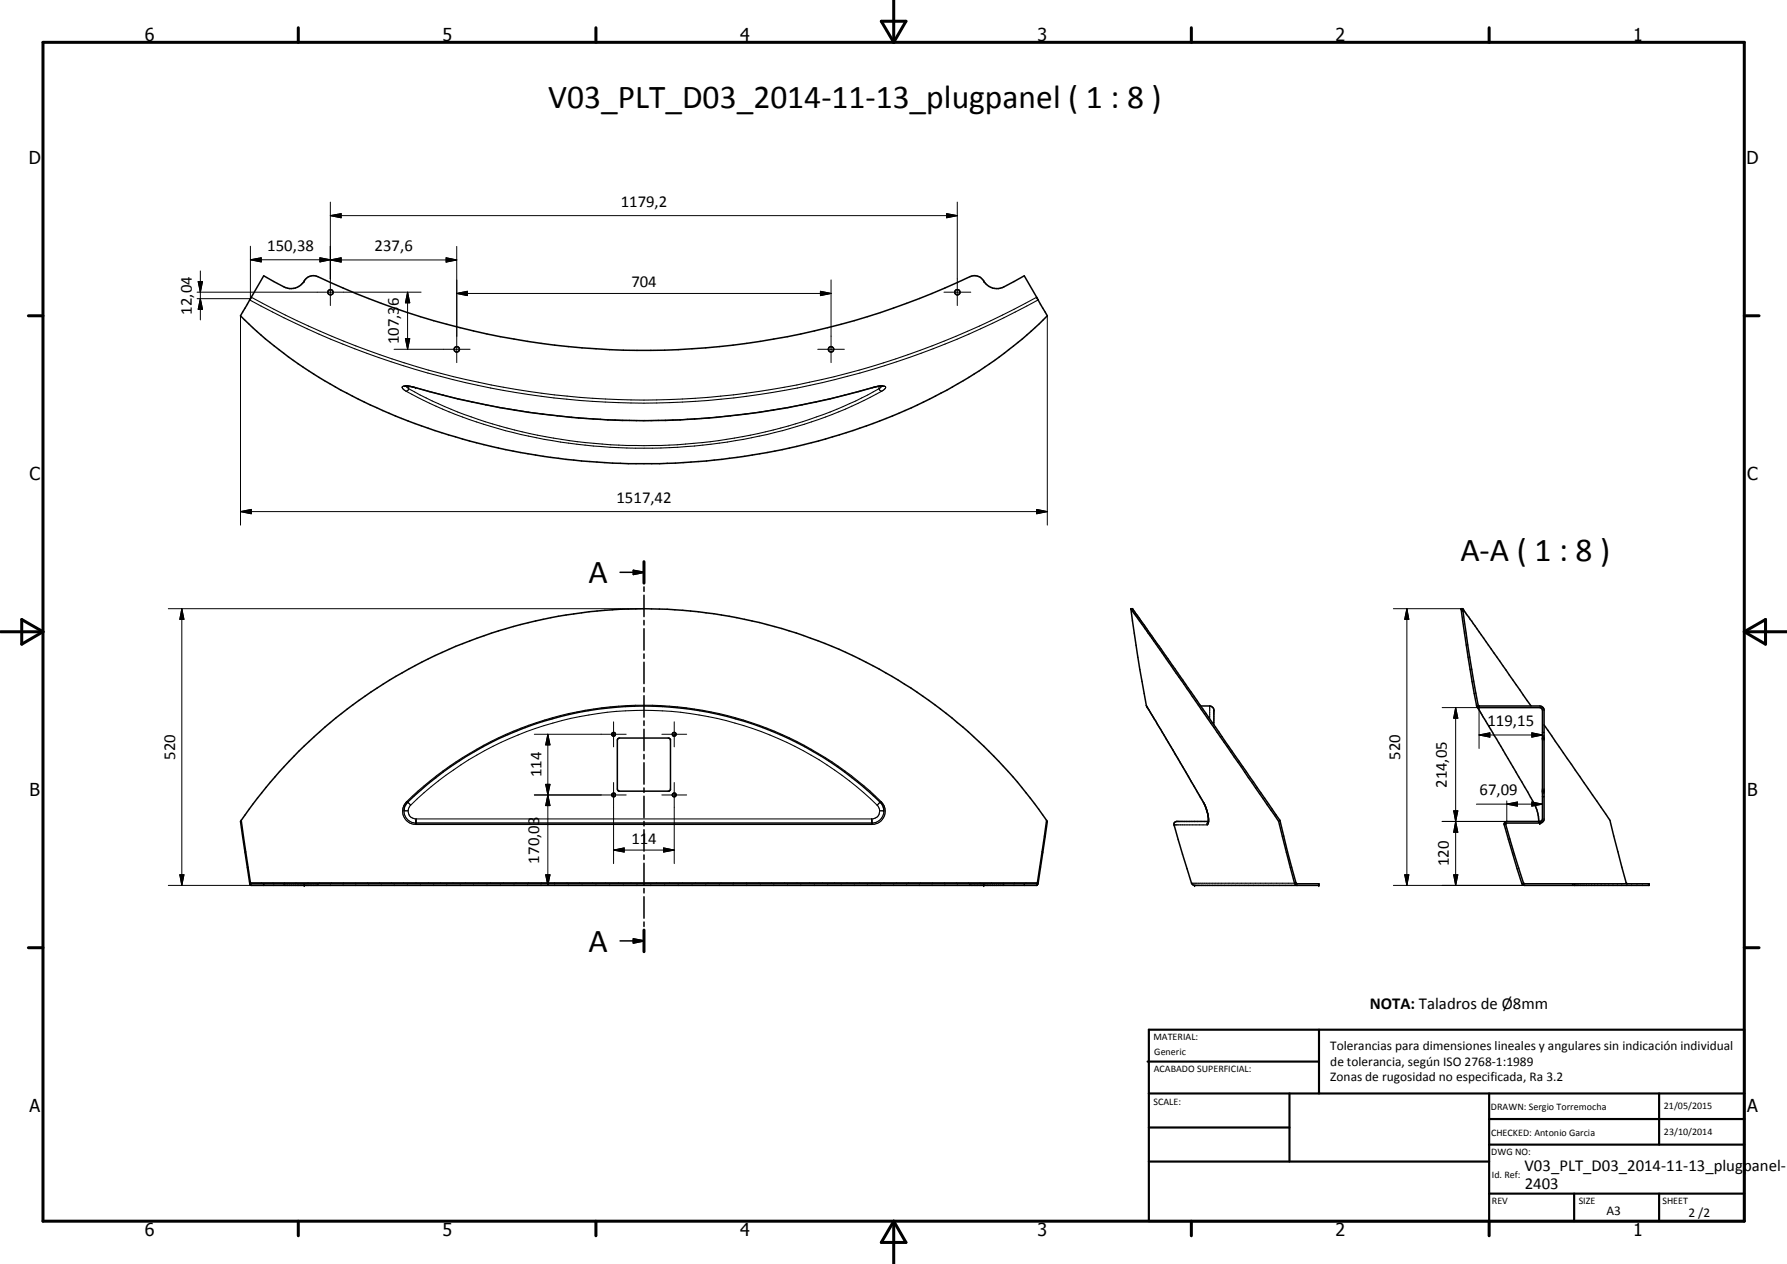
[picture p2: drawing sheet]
<svg xmlns="http://www.w3.org/2000/svg" width="420mm" height="297mm" viewBox="0 0 420 297" stroke-linecap="round" stroke-linejoin="round" font-family="sans-serif">
<g fill="none" stroke="#000" stroke-width=".35">
<path d="M58.7 70.4h.1M62 64.8l4.8 2.6a3.6 3.6 0 0 0 4.9-1.7 2.49 2.49 0 0 1 3-.7 178.4 178.4 0 0 0 153.7-.1 2.63 2.63 0 0 1 3.2 1.5 3.5 3.5 0 0 0 4.4 1l4.8-2.6 5.4 9.4a112.2 112.2 0 0 1-39.4 24.7 152.5 152.5 0 0 1-40.7 9.4 159.2 159.2 0 0 1-55.7-4.7 125.6 125.6 0 0 1-48-24l-5.9-5.4zM95.2 90.8h1a212.9 212.9 0 0 0 46.7 7.9 194.1 194.1 0 0 0 63.5-7.9h1.2M145.8 134.5h5.6M148.9 134l2.5 .5-2.5 .5zM151.4 132v5M151.4 137.9v1.1M151.4 139.9v5M151.4 145.8v1.1M151.4 147.7v5.1M151.4 153.7v1M151.4 155.6v5.1"/>
<path d="M265.9 143.1l12.5 17.7 22.2 32.2M265.9 143v.1M265.9 143h.4M265.9 143a311.7 311.7 0 0 0 3.7 23l13.5 22.8M266.3 143.1l10 14.1 24.6 35.6M266.3 143v.1M343.5 143h.4M343.5 143l1.7 11.4 2 11.6M343.5 143l.5 .7M343.9 143v.1M343.9 143l1.2 8.6 2.4 14.1M343.9 143.1l16.1 22.8"/>
<path d="M145.2 173.7l.5-.3 11.7 .1 .2 .3v11.9l-.3 .2-11.9-.1-.3-.4zM151.4 161.5v1.1M151.4 163.5v5M151.4 169.4v1.1M151.4 171.4v5M151.4 177.3v1.1M151.4 179.2v5.1M282.4 165.9h2l.8 .4 .2 .4v3.6M347.2 166l13.6 22.8 .8 2.5 .2 1.7M347.5 165.8l14.5 .1 .8 .4 .2 .4v26l-.3 .5-.4 .2h-8l-.3 .2 4.2 13.9 .3 .2h29.3v.4h-29.4l-.5-.3-1.2-3.7-3.1-10.6 .2-.2 .5-.3h7.9l.5-.4v-25.8l-.3-.4-.4-.1h-14.5l-.3-.3M347.5 165.8l.2 .1M347.5 165.7v.1"/>
<path d="M347.6 165.9l.3 .4M347.6 165.9h.1M347.8 166.1v.1M362.7 172.1h.3M362.7 173h.3M362.7 173.4h.3M363 170.3l15.5 22.5 2.8 11 1 3.6 .3 .3M56.7 192.8l-.2 .2 1.1 7.3 1.1 7.3 .3 .5h184.8l.2-.3M56.7 192.8l2.2 14.6 .2 .3h184.6l.2-.3 2.2-14.6M56.7 192.8a115 115 0 0 1 189.4 0M95 190.5l.1-.7 .3-.7a75.6 75.6 0 0 1 26-17.3 79.2 79.2 0 0 1 86 17.3l.4 1.4M97.7 193.4h107.4"/>
<path d="M151.4 185.2v1M151.4 187.1v5.1M151.4 193v1.1M151.4 195v5M246.1 192.8l.1 .2-2.2 14.8M283 188.6l.9 2.3M283.4 189.4l.5 1.5M283.9 190.9l.1 .4M284 191.3l.1 1M284 191.3l.1 1.9M300.6 193l3.8 14.6 .5 .5M300.9 192.8l1.8 7.4 2 7.3 .3 .2h5l.1 .4h-29.2l-.5-.2a151.4 151.4 0 0 1-4.4-14.4l.6-.5h7.5"/>
<path d="M300.9 192.8l-.3 .2M362 193l-.3 .2M362.2 193l-.2 .4M362.7 187.2h.3M362.7 185.9h.3M362.7 186.4h.3M62 207.7v.4M151.4 200.9v1.1M151.4 202.9v5M151.4 208.8v1M151.4 210.7v5.1M151.4 216.7v1"/>
<path d="M151.4 218.6v5M240.8 207.7v.4M244 207.8h.1M369.8 207.7v.4M370.2 207.7v.4M145.8 221.1h5.6M148.9 220.6l2.5 .5-2.5 .5z"/>
<circle cx="77.7" cy="68.7" r=".62"/>
<circle cx="225.1" cy="68.7" r=".62"/>
<circle cx="107.4" cy="82.1" r=".63"/>
<circle cx="195.4" cy="82.1" r=".64"/>
<circle cx="144.3" cy="172.6" r=".45"/>
<circle cx="158.5" cy="172.6" r=".44"/>
<circle cx="144.2" cy="186.8" r=".44"/>
<circle cx="158.5" cy="186.8" r=".45"/>
</g>
<g fill="none" stroke="#000" stroke-width=".25">
<path d="M58.7 70.5a189.2 189.2 0 0 0 146.4 16.3 195.2 195.2 0 0 0 39-16.3M59.1 69.8a188.5 188.5 0 0 0 142.9 17.2 199 199 0 0 0 41.7-17.2M94.6 91.2h.1M95.5 90.7l.6 .7M95.5 91.9a114.5 114.5 0 0 0 51.9 13.4 120.4 120.4 0 0 0 55.7-11.2l4.2-2.2M96.1 91.4l-.2 .4-.4 .1M96.1 91.4a108.6 108.6 0 0 0 41.6 12.6 122.4 122.4 0 0 0 60.5-8.5l3-1.3 5.5-2.8M96.1 90.8v.6M97.7 91.1h.1M97.7 91.1l-.7-.2a3.3 3.3 0 0 0-2.2-.1h-.1a.95 .95 0 0 0 .8 1.1M97.7 91.1a190.3 190.3 0 0 0 107.4 0M205.1 91.1h.1"/>
<path d="M206.7 91.4l.2 .4 .4 .1M206.7 90.8v.6M207.3 90.7l-.6 .7M208.1 90.8a3.9 3.9 0 0 0-2.5 .2l-.5 .1M208.1 90.8h.1M208.1 90.8h.1a1.07 1.07 0 0 1-.9 1.1M269.5 165.8l13.4 22.7M284.4 165.9v3M95.6 188.4a3.1 3.1 0 0 0-.7 3.4 3.1 3.1 0 0 0 2.9 2M95.6 188.4a79.9 79.9 0 0 1 111.6 0M95.6 188.4l1 .8M95.8 188.5h.1"/>
<path d="M96 190.5h-1a2.82 2.82 0 0 0 2.7 2.9M96 190.5a1.79 1.79 0 0 0 1.8 1.9M96.6 189.2a78.6 78.6 0 0 1 109.6 0M96.6 189.2l-.5 .7-.1 .6M97.7 193.4h.1M97.8 193.8h107.2M97.8 192.4h107.2M97.8 192.4l-.1 1M97.9 193.4h.1M97.9 193.4l-.1 .4M97.9 192.4v1M204.9 193.4h.1"/>
<path d="M204.9 193.4l.1 .4M204.9 192.4v1M205 192.4l.1 1M205.1 193.4h.1M206.2 189.2l.5 .7 .1 .6M206.8 190.5a1.79 1.79 0 0 1-1.8 1.9M207 188.5h.1M207.2 188.4a3.1 3.1 0 0 1 .6 3.5 3.1 3.1 0 0 1-2.8 1.9M207.2 188.4l-1 .8M207.8 190.5h.1M207.8 190.5h-1M207.8 190.5a2.8 2.8 0 0 1-2.7 2.9"/>
<path d="M276 193.8h.1M282.9 188.5l1.1 2.6 .2 1.3v.9l-.2 .5h-8M282.9 188.5l.1 .1M284.1 193.1l-.3 .4v.3M58.9 207.4h185M66.8 207.7v.4M71.5 207.7v.4M74.7 207.7v.4M228 207.7v.4M231.3 207.7v.4M236 207.7v.4M280.2 207.6h24.2"/>
</g>
<g fill="#000">
<circle cx="71.5" cy="66" r=".18"/>
<circle cx="231.3" cy="66" r=".18"/>
<circle cx="343.5" cy="143" r=".18"/>
<circle cx="347.5" cy="165.8" r=".18"/>
<circle cx="284.1" cy="193.2" r=".18"/>
<circle cx="362" cy="193.4" r=".18"/>
<circle cx="362.7" cy="185.9" r=".18"/>
<circle cx="363" cy="185.9" r=".18"/>
<circle cx="71.5" cy="207.7" r=".18"/>
<circle cx="71.5" cy="208.1" r=".18"/>
<circle cx="231.3" cy="207.7" r=".18"/>
<circle cx="231.3" cy="208.1" r=".18"/>
<circle cx="280.9" cy="208.1" r=".18"/>
<circle cx="310.1" cy="207.7" r=".18"/>
<circle cx="310.1" cy="208.1" r=".18"/>
</g>
<g fill="none" stroke="#000" stroke-width=".71">
<path d="M10.1 9.9h400v277.1h-400zM70.1 6.5v3.4M140.1 6.5v3.4M207.2 5h5.8l-2.9 4.9zM210.1 0v9.9M280.1 6.5v3.4M350.1 6.5v3.4M6.7 74.2h3.4M410.1 74.2h3.5M151.4 132v5M.1 148.5h10M5.1 145.6l5 2.9-5 2.9z"/>
<path d="M410.1 148.5h10M410.1 148.5l5-2.9v5.8zM151.4 218.6v5M6.7 222.7h3.4M410.1 222.7h3.5M70.1 287v3.4M140.1 287v3.4M210.1 287v10M210.1 287l2.9 5h-5.8zM280.1 287v3.4M350.1 287v3.4"/>
</g>
<g fill="none" stroke="#000" stroke-width=".51">
<path d="M269.8 249.5h40.3M270.1 242h140v45h-140zM270.1 257h140M303.2 257v16M310.1 242v15M350.1 257v30M390.1 257v12M270.1 265h33.1M270.1 273h80M350.1 269h60M350.1 263h60M350.1 280.5h60"/>
<path d="M370.1 280.5v6.5M390.1 280.5v6.5"/>
</g>
<g fill="#000">
<path d="M77.7 50.7l2.5-.5v1zM222.6 50.2l2.5 .5-2.5 .5zM46.6 66.2h1l-.5 2.5zM47.1 70.2l.5 2.5h-1zM58.9 61l2.5-.4v1zM75.2 60.6l2.5 .4-2.5 .6zM77.7 61.1l2.5-.5v1zM95.3 79.6h1l-.5 2.5zM95.8 68.7l.5 2.5h-1zM104.9 60.6l2.5 .5-2.5 .5zM107.4 69l2.5-.5v1zM192.9 68.5l2.5 .5-2.5 .5z"/>
<path d="M56.5 120.2l2.6-.5v1zM148.9 134l2.5 .5-2.5 .5zM243.7 119.7l2.5 .5-2.5 .5zM42.7 143l.6 2.5h-1zM330.8 143l.4 2.5h-.9zM128.8 172.6l.5 2.4h-1zM342.3 166.3l.5 2.5h-1zM347.8 172.7l2.5-.5v1zM360.2 172.2l2.5 .5-2.5 .5zM128.3 184.3h1l-.5 2.5zM128.8 186.8l.5 2.5h-1zM144.3 199.8l2.5-.5v.9z"/>
<path d="M341.8 190.5h1l-.5 2.5zM342.3 193l.5 2.6h-1zM354.3 189l2.5-.5v.9zM360.2 188.5l2.5 .5-2.5 .4zM42.3 205.6h1l-.6 2.5zM128.3 205.6h1l-.5 2.5zM156 199.3l2.5 .5-2.5 .4zM330.3 205.6h.9l-.4 2.5zM341.8 205.6h1l-.5 2.5zM148.9 220.6l2.5 .5-2.5 .5z"/>
</g>
<g fill="none" stroke="#000" stroke-width=".24">
<path d="M58.9 57.9v12.3h-12.6M77.7 50.7l2.5-.5v1zM77.7 47.5v24.3M77.7 50.7h147.4M107.4 57.9v27.3M222.6 50.2l2.5 .5-2.5 .5zM225.1 47.5v24.3M46.3 68.7h52.7M46.6 66.2h1l-.5 2.5zM47.1 70.2l.5 2.5h-1zM47.1 63.7v11.5M56.5 74.2v49.2"/>
<path d="M58.9 61l2.5-.4v1zM58.9 61l48.5 .1M75.2 60.6l2.5 .4-2.5 .6zM77.7 61.1l2.5-.5v1zM95.3 79.6h1l-.5 2.5zM95.8 68.7l.5 2.5h-1zM95.8 68.7v13.4M104.9 60.6l2.5 .5-2.5 .5zM107.4 69l2.5-.5v1zM107.4 69h88M192.9 68.5l2.5 .5-2.5 .5zM195.4 65.8v19.4"/>
<path d="M221.9 68.7h6.3M246.2 74.2v49.2M92.7 82.1h17.8M192.3 82.1h6.2M243.7 119.7l2.5 .5-2.5 .5zM56.5 120.2l2.6-.5v1zM56.5 120.2h189.7M39.6 143h111.8M42.7 143l.6 2.5h-1zM42.7 143v65.1M327.6 143h15.9M330.8 143l.4 2.5h-.9z"/>
<path d="M330.8 143v65.1M125.6 172.6h21.6M128.8 172.6l.5 2.4h-1zM128.8 172.6v35.5M144.3 169.6v5.9M155.6 172.6h5.8M158.5 169.6v5.9M339.1 166.3h8.7v9.6M342.3 166.3l.5 2.5h-1zM342.3 166.3v41.8M347.8 172.7l2.5-.5v1zM347.8 172.7h14.9"/>
<path d="M360.2 172.2l2.5 .5-2.5 .5zM125.6 186.8h21.6M128.3 184.3h1l-.5 2.5zM128.3 184.3l1 5h-1l1-5zM128.8 186.8l.5 2.5h-1zM144.3 199.8l2.5-.5v.9zM144.3 183.9v19M144.3 199.8h14.2M155.6 186.8h5.8M156 199.3l2.5 .5-2.5 .4zM158.5 183.9v19M341.8 190.5h1l-.5 2.5z"/>
<path d="M342.3 193l.5 2.6h-1zM347.1 189h15.6M354.3 189l2.5-.5v.9zM354.3 188.2v4.8h-15.2M360.2 188.5l2.5 .5-2.5 .4zM39.6 208.1h35.1M42.3 205.6h1l-.6 2.5zM128.3 205.6h1l-.5 2.5zM327.6 208.1h30.9M330.3 205.6h.9l-.4 2.5zM341.8 205.6h1l-.5 2.5z"/>
</g>
<g font-size="7.9">
<text x="128.9" y="25.4">V03_PLT_D03_2014-11-13_plugpanel ( 1 : 8 )</text>
<text x="343.4" y="131.9">A-A ( 1 : 8 )</text>
<text x="138.4" y="137">A</text>
<text x="138.4" y="223.6">A</text>
</g>
<g font-size="4.2">
<text x="34" y="9.6">6</text>
<text x="104" y="9.6">5</text>
<text x="174" y="9.6">4</text>
<text x="244" y="9.6">3</text>
<text x="314" y="9.6">2</text>
<text x="384" y="9.6">1</text>
<text x="6.8" y="38.7">D</text>
<text x="410.6" y="38.7">D</text>
<text x="7" y="112.9">C</text>
<text x="410.8" y="112.9">C</text>
<text x="7" y="187.1">B</text>
<text x="410.8" y="187.1">B</text>
<text x="7" y="261.4">A</text>
<text x="410.8" y="261.4">A</text>
<text x="34" y="290.4">6</text>
<text x="104" y="290.4">5</text>
<text x="174" y="290.4">4</text>
<text x="244" y="290.4">3</text>
<text x="314" y="290.4">2</text>
<text x="384" y="290.4">1</text>
</g>
<g font-size="3.9">
<text x="146" y="48.6">1179,2</text>
<text x="62.9" y="59">150,38</text>
<text x="88.1" y="59.1">237,6</text>
<text x="148.5" y="67.4">704</text>
<text x="45.1" y="74" transform="rotate(-90 45.1 74)">12,04</text>
<text x="93.8" y="80.9" transform="rotate(-90 93.8 80.9)">107,36</text>
<text x="144.9" y="118.2">1517,42</text>
<text x="349.7" y="170.6">119,15</text>
<text x="41.2" y="178.6" transform="rotate(-90 41.2 178.6)">520</text>
<text x="329.2" y="178.6" transform="rotate(-90 329.2 178.6)">520</text>
<text x="127.3" y="182.7" transform="rotate(-90 127.3 182.7)">114</text>
<text x="340.2" y="185.2" transform="rotate(-90 340.2 185.2)">214,05</text>
<text x="347.8" y="186.9">67,09</text>
<text x="126.7" y="202.9" transform="rotate(-90 126.7 202.9)">170,03</text>
<text x="148.5" y="198.2">114</text>
<text x="340.7" y="203.6" transform="rotate(-90 340.7 203.6)">120</text>
<text x="322.1" y="237.2">NOTA: Taladros de Ø8mm</text>
<text x="358.5" y="275.1">V03_PLT_D03_2014-11-13_plugpanel-F</text>
<text x="358.5" y="279.4">2403</text>
</g>
<g font-size="3.1">
<text x="312.7" y="246.8">Tolerancias para dimensiones lineales y angulares sin indicación individual</text>
<text x="312.7" y="250.4">de tolerancia, según ISO 2768-1:1989</text>
<text x="312.7" y="254">Zonas de rugosidad no especificada, Ra 3.2</text>
<text x="377.7" y="285.6">A3</text>
<text x="397" y="285.9">2 /2</text>
</g>
<g font-size="2.4">
<text x="271.2" y="244.4">MATERIAL:</text>
<text x="271.3" y="252">ACABADO SUPERFICIAL:</text>
<text x="271.4" y="247.9">Generic</text>
<text x="271.2" y="259.7">SCALE:</text>
<text x="350.6" y="260.8">DRAWN: Sergio Torremocha</text>
<text x="391.2" y="260.6">21/05/2015</text>
<text x="350.6" y="267">CHECKED: Antonio Garcia</text>
<text x="391.2" y="266.7">23/10/2014</text>
<text x="350.6" y="271.4">DWG NO:</text>
<text x="350.8" y="276.9">Id. Ref:</text>
<text x="350.8" y="282.8">REV</text>
<text x="371.2" y="282.9">SIZE</text>
<text x="390.9" y="282.9">SHEET</text>
</g>
</svg>
